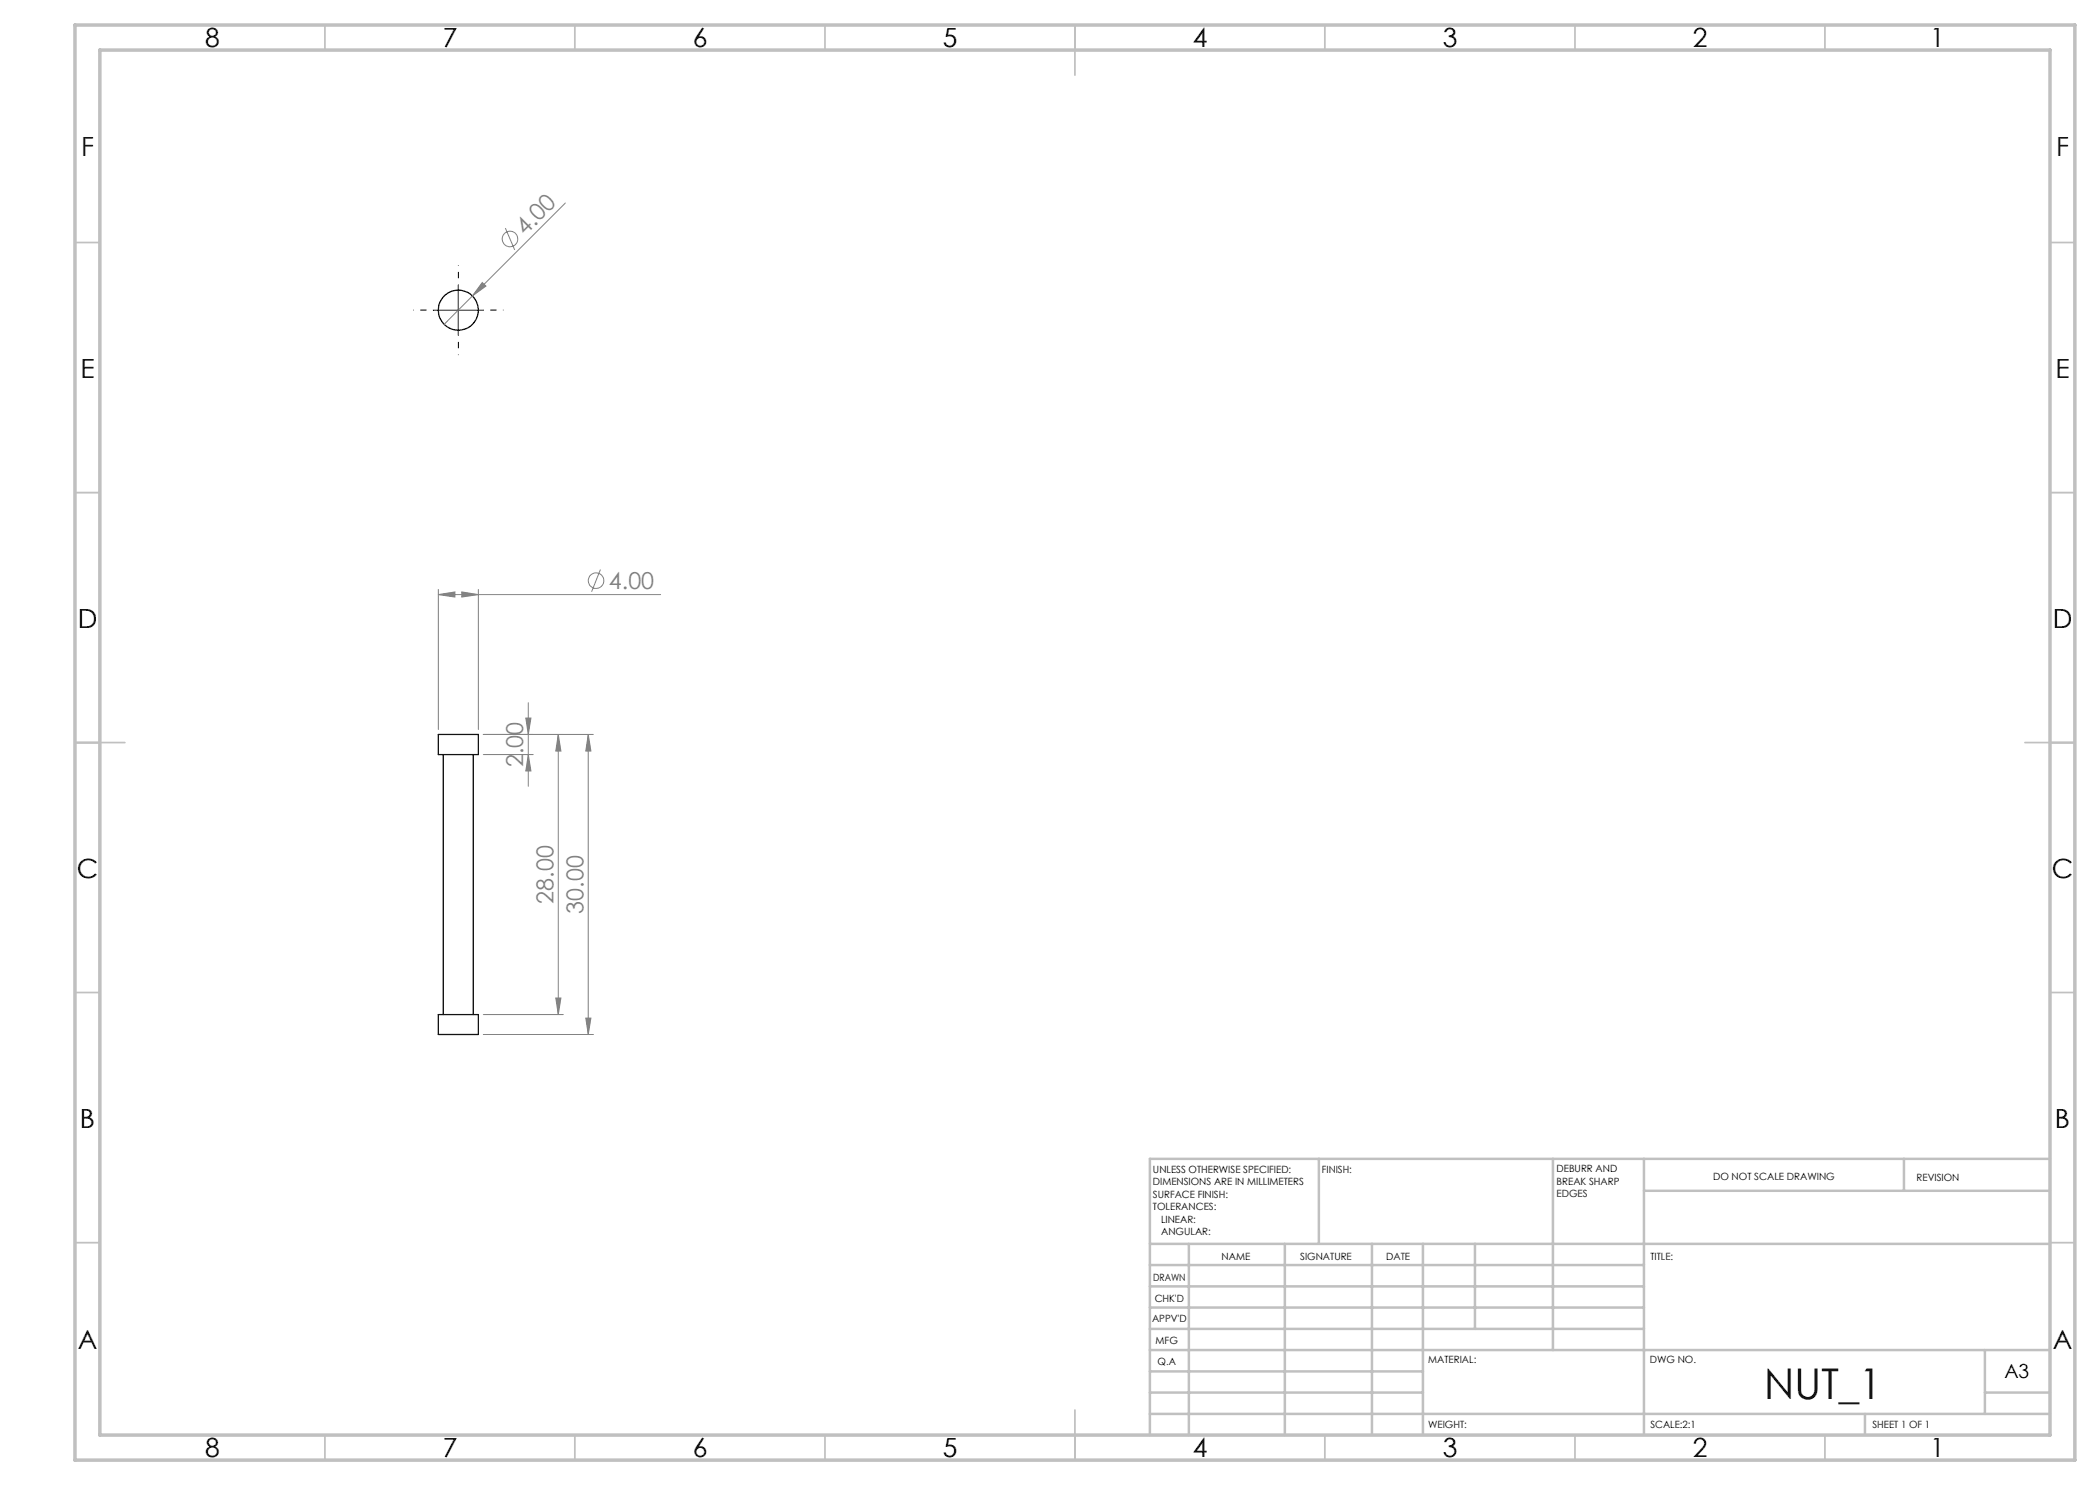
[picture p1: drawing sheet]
<svg xmlns="http://www.w3.org/2000/svg" width="420mm" height="297mm" viewBox="0 0 420 297" stroke-linecap="round" stroke-linejoin="round" font-family="sans-serif">
<g fill="none" stroke="#000" stroke-width=".25">
<path d="M87.7 146.9h8v4h-8zM88.7 150.9v52M94.7 150.9v52M87.7 202.9h8v4h-8z"/>
<circle cx="91.7" cy="62" r="4"/>
</g>
<g fill="none" stroke="#808080" stroke-width=".2">
<path d="M94.5 59.2l-5.7 5.7M96.4 56.5l.8 .7-2.7 2zM101.1 45.6l1.8 4.4M113.1 40.6l-18.6 18.6M87.7 118.9l3.3-.5v1zM87.7 117.9v28M87.7 118.9h44.4M92.4 118.4l3.3 .5-3.3 .5zM95.7 117.9v28M120.1 113.9l-1.8 4.5M96.7 146.9h22M96.7 150.9h9.9"/>
<path d="M105.2 143.6h1l-.5 3.3zM105.7 150.9l.5 3.3h-1zM105.7 140.5v16.8M111.7 146.9l.5 3.3h-1zM111.7 146.9v56M117.7 146.9l.5 3.3h-1zM117.7 146.9v60M111.2 199.6h1l-.5 3.3zM96.7 202.9h16M96.7 206.9h22M117.2 203.6h1l-.5 3.3z"/>
<circle cx="102" cy="47.8" r="1.56"/>
<circle cx="119.2" cy="116.1" r="1.55"/>
</g>
<path d="M91.7 57v-4M86.7 62h-4M91.7 67v4M96.7 62h4" fill="none" stroke="#000" stroke-width=".2" stroke-dasharray="15.2 1.3 1.3 1.3" stroke-dashoffset="15.1" stroke-linecap="butt"/>
<path d="M91.7 57v10M86.7 62.1h10" fill="none" stroke="#000" stroke-width=".2"/>
<g fill="none" stroke="#c0c0c0" stroke-width=".35">
<path d="M65 5v5M115 5v5M165 5v5M215 5v10M265 5v5M315 5v5M365 5v5M15 48.5h5M410 48.5h5M15 98.5h5M410 98.5h5M15 148.5h10"/>
<path d="M405 148.5h10M15 198.5h5M410 198.5h5M15 248.5h5M410 248.5h5M65 287v5M115 287v5M165 287v5M215 282v10M265 287v5M315 287v5M365 287v5"/>
</g>
<g fill="none" stroke="#c0c0c0" stroke-width=".5">
<path d="M263.8 231.8v17M310.6 231.8v38.2M328.8 231.8v55.2M328.8 238.2h81.2M380.8 231.8v6.4M410 231.8h-180v55.2M230 248.8h180M230 257.3h98.8M230 253h98.8M237.8 248.8v38.2M257 248.8v38.2M274.4 248.8v38.2"/>
<path d="M284.6 248.8v38.2M295 248.8v17M230 265.8h98.8M230 261.5h98.8M230 278.5h54.6M230 274.3h54.6M230 270h180M397 278.5h13M397 270v12.8M230 282.8h180M373 282.8v4.2"/>
</g>
<path d="M15 5h400v287h-400zM20 10h390v277h-390z" fill="none" stroke="#c0c0c0" stroke-width=".7"/>
<g fill="#808080">
<path d="M96.4 56.5l.8 .7-2.7 2z"/>
<path d="M87.7 118.9l3.3-.5v1zM92.4 118.4l3.3 .5-3.3 .5z"/>
<path d="M105.2 143.6h1l-.5 3.3zM105.7 150.9l.5 3.3h-1zM111.7 146.9l.5 3.3h-1zM111.2 199.6h1l-.5 3.3zM117.7 146.9l.5 3.3h-1zM117.2 203.6h1l-.5 3.3z"/>
</g>
<text font-size="8.5" x="352.8" y="279.7">NUT_1</text>
<g font-size="5.3">
<text x="41" y="9.5">8</text>
<text x="88.5" y="9.5">7</text>
<text x="138.5" y="9.5">6</text>
<text x="188.5" y="9.5">5</text>
<text x="238.5" y="9.5">4</text>
<text x="288.5" y="9.5">3</text>
<text x="338.5" y="9.5">2</text>
<text x="386" y="9.5">1</text>
<text x="16.2" y="31.2">F</text>
<text x="411.2" y="31.2">F</text>
<text x="16.1" y="75.5">E</text>
<text x="411.1" y="75.5">E</text>
<text x="15.5" y="125.5">D</text>
<text x="410.5" y="125.5">D</text>
<text x="15.4" y="175.5">C</text>
<text x="410.4" y="175.5">C</text>
<text x="16" y="225.5">B</text>
<text x="411" y="225.5">B</text>
<text x="15.5" y="269.7">A</text>
<text x="410.5" y="269.7">A</text>
<text x="41" y="291.5">8</text>
<text x="88.5" y="291.5">7</text>
<text x="138.5" y="291.5">6</text>
<text x="188.5" y="291.5">5</text>
<text x="238.5" y="291.5">4</text>
<text x="288.5" y="291.5">3</text>
<text x="338.5" y="291.5">2</text>
<text x="386" y="291.5">1</text>
</g>
<g font-size="4.7" fill="#808080">
<text x="105" y="47.2" transform="rotate(-45 105 47.2)">4.00</text>
<text x="121.8" y="117.8">4.00</text>
<text x="104.7" y="153.4" transform="rotate(-90 104.7 153.4)">2.00</text>
<text x="110.7" y="180.7" transform="rotate(-90 110.7 180.7)">28.00</text>
<text x="116.7" y="182.7" transform="rotate(-90 116.7 182.7)">30.00</text>
</g>
<text font-size="3.9" x="400.9" y="275.5">A3</text>
<g font-size="2">
<text x="230.6" y="234.6">UNLESS OTHERWISE SPECIFIED:</text>
<text x="230.6" y="237.1">DIMENSIONS ARE IN MILLIMETERS</text>
<text x="230.6" y="239.6">SURFACE FINISH:</text>
<text x="264.4" y="234.6">FINISH:</text>
<text x="311.3" y="234.5">DEBURR AND</text>
<text x="311.3" y="237">BREAK SHARP</text>
<text x="311.3" y="239.5">EDGES</text>
<text x="342.6" y="236">DO NOT SCALE DRAWING</text>
<text x="383.3" y="236.2">REVISION</text>
<text x="230.6" y="242.1">TOLERANCES:</text>
<text x="232.2" y="244.6">LINEAR:</text>
<text x="232.2" y="247.1">ANGULAR:</text>
<text x="244.3" y="252">NAME</text>
<text x="260" y="251.9">SIGNATURE</text>
<text x="277.2" y="251.9">DATE</text>
<text x="330.1" y="251.9">TITLE:</text>
<text x="230.6" y="256.1">DRAWN</text>
<text x="230.9" y="260.3">CHK'D</text>
<text x="230.4" y="264.4">APPV'D</text>
<text x="231.1" y="268.8">MFG</text>
<text x="231.5" y="273">Q.A</text>
<text x="285.6" y="272.5">MATERIAL:</text>
<text x="330" y="272.5">DWG NO.</text>
<text x="285.6" y="285.5">WEIGHT:</text>
<text x="330.1" y="285.6">SCALE:2:1</text>
<text x="374.5" y="285.6">SHEET 1 OF 1</text>
</g>
</svg>
